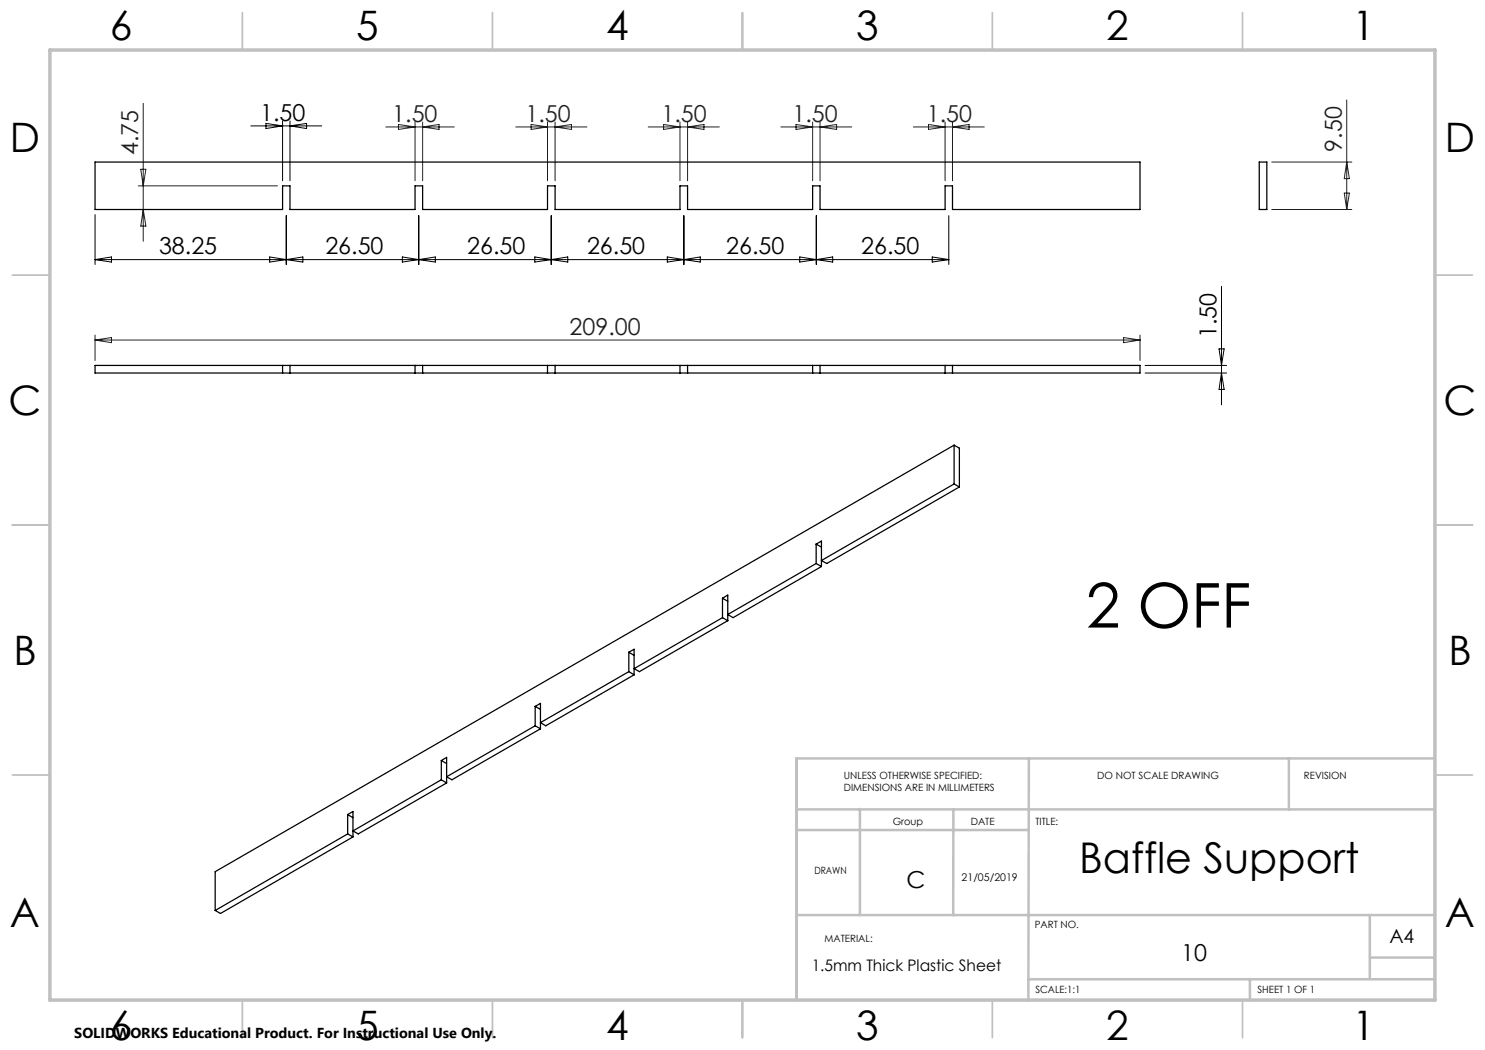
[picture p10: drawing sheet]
<svg xmlns="http://www.w3.org/2000/svg" width="297mm" height="210mm" viewBox="0 0 297 210" stroke-linecap="round" stroke-linejoin="round" font-family="sans-serif">
<g fill="none" stroke="#c0c0c0" stroke-width=".35">
<path d="M48.5 2.5v7.5M98.5 2.5v7.5M148.5 2.5v7.5M198.5 2.5v7.5M248.5 2.5v7.5M2.5 55h7.5M287 55h7.5M2.5 105h7.5M287 105h7.5M2.5 155h7.5M287 155h7.5M48.5 200v7.5"/>
<path d="M98.5 200v7.5M148.5 200v7.5M198.5 200v7.5M248.5 200v7.5"/>
</g>
<path d="M205.8 151.7l-.1 48.4M257.8 151.7v10.2M287 151.7h-127.7v48.3M159.3 161.9h127.7M159.3 166h46.5M172 161.8v21.2M190.7 161.9l-.1 21.1M159.3 183h127.7M205.7 195.9h81.2M250 195.8v4.2M274 183v12.8M274 191.5h13" fill="none" stroke="#c0c0c0" stroke-width=".5"/>
<path d="M10 10h277v190h-277z" fill="none" stroke="#c0c0c0" stroke-width=".7"/>
<g fill="none" stroke="#000" stroke-width=".2">
<path d="M50.2 25.2h14.1M53.2 24.7l3.3 .5-3.3 .5zM56.5 24.2v12M58 24.2v12M58 25.2l3.3-.5v1zM19 51.9h170.8M19 42.9v10M19 51.9l3.3-.5v1zM53.9 51.4l3.4 .5-3.4 .5zM57.3 43.1v9.8M57.3 51.9l3.3-.5v1zM80.5 51.4l3.2 .5-3.2 .5z"/>
<path d="M83.7 43.1v9.8M83.7 51.9l3.4-.5v1zM107 51.4l3.2 .5-3.2 .5zM110.2 43.1v9.8M110.2 51.9l3.4-.5v1zM133.5 51.4l3.3 .5-3.3 .5zM136.8 43.1v9.8M136.8 51.9l3.3-.5v1zM159.9 51.4l3.4 .5-3.4 .5zM163.3 43.1v9.8M163.3 51.9l3.2-.5v1zM186.4 51.4l3.4 .5-3.4 .5z"/>
<path d="M189.8 43.1v9.8M244.3 57.3v23.7M229 74.6h16.3M229 73.1h16.3M243.8 69.8h1l-.5 3.3zM244.3 74.6l.5 3.3h-1z"/>
</g>
<g fill="none" stroke="#202020" stroke-width=".2">
<path d="M269.3 20v21.9M27.7 37.2h27.8M28.2 33.9h1l-.6 3.3zM28.6 20.7v27.6M77.2 25.4h13.7M79.7 24.9l3.3 .5-3.3 .5zM83 24.4v11.8M84.5 24.4v11.8M84.5 25.4l3.3-.5v1zM103.2 25.4h14.2M106.2 24.9l3.3 .5-3.3 .5zM109.5 24.4v11.8"/>
<path d="M111 24.4v11.8M111 25.4l3.3-.5v1zM129.6 25.4h14.3M132.7 24.9l3.3 .5-3.3 .5zM136 24.4v11.8M137.5 24.4v11.8M137.5 25.4l3.3-.5v1zM156.2 25.4h14.2M159.2 24.9l3.3 .5-3.3 .5zM162.5 24.4v11.8M164 24.4v11.8M164 25.4l3.3-.5v1z"/>
<path d="M182.7 25.4h14.1M185.7 24.9l3.3 .5-3.3 .5zM189 24.4v11.8M190.5 24.4v11.8M190.5 25.4l3.3-.5v1zM254.4 32.4h16M268.9 38.6h1l-.6 3.3zM269.3 32.4l.6 3.3h-1zM28.6 41.9l.6 3.3h-1zM254.4 41.9h16M19 67v5.1M19 68h209"/>
<path d="M19 68l3.3-.5v1zM224.7 67.5l3.3 .5-3.3 .5zM228 67v5.1"/>
</g>
<g fill="none" stroke="#000" stroke-width=".25">
<path d="M19 32.4h209v9.5h-37.5v-4.7h-1.5v4.7h-25v-4.7h-1.5v4.7h-25v-4.7h-1.5v4.7h-25v-4.7h-1.5v4.7h-25v-4.7h-1.5v4.7h-25v-4.7h-1.5v4.7h-37.5zM251.8 32.4h1.6v9.5h-1.6zM19 73.1h209v1.5h-209zM56.5 73.1v1.5M58 73.1v1.5M83 73.1v1.5M84.5 73.1v1.5M109.5 73.1v1.5M111 73.1v1.5M136 73.1v1.5M137.5 73.1v1.5M162.5 73.1v1.5"/>
<path d="M164 73.1v1.5M189 73.1v1.5M190.5 73.1v1.5M190.8 89l-147.8 85.3v7.8M190.8 89v7.8M190.8 96.8l-26.5 15.3 1 .6 26.6-15.3M190.8 96.8l1.1 .6M190.8 89l1.1 .6v7.8M144.5 119.7l1.1-.7v5.1M144.5 119.7v3.8M144.5 119.7l1.1 .6M163.2 112.7l-17.6 10.2 1 .6 17.7-10.2"/>
<path d="M163.2 108.8l1.1-.6v5.1M163.2 108.8v3.9M163.2 108.8l1.1 .6M163.2 112.7l1.1 .6M125.8 130.4l1-.6v5.2M125.8 130.4v3.9M125.8 134.3l-17.7 10.2 1 .7 17.7-10.2M125.8 130.4l1 .7M125.8 134.3l1 .7M144.5 123.5l-17.7 10.2 1.1 .6 17.7-10.2M144.5 123.5l1.1 .6M88.3 152.1l1-.6v5.1"/>
<path d="M88.3 152.1v3.9M88.3 156l-17.7 10.2 1 .6 17.7-10.2M88.3 152.1l1 .6M88.3 156l1 .6M107 141.3l1.1-.6v5.1M107 141.3v3.9M107 145.2l-17.7 10.2 1.1 .6 17.7-10.2M107 141.3l1.1 .6M107 145.2l1.1 .6M69.5 162.9l1.1-.6v5.1M69.5 162.9v3.9M69.5 166.8l-26.5 15.3"/>
<path d="M69.5 166.8l1.1 .6M69.5 162.9l1.1 .6M70.6 167.4l-26.5 15.3-1.1-.6"/>
</g>
<text font-size="12.3" x="217.2" y="125.5">2 OFF</text>
<text font-size="8.5" x="215.8" y="174.7">Baffle Support</text>
<g font-size="8.1">
<text x="22" y="8">6</text>
<text x="71.2" y="8">5</text>
<text x="121.2" y="8">4</text>
<text x="171.3" y="8">3</text>
<text x="221.3" y="8">2</text>
<text x="270.5" y="8">1</text>
<text x="2" y="30.5">D</text>
<text x="289" y="30.5">D</text>
<text x="1.7" y="83">C</text>
<text x="288.7" y="83">C</text>
<text x="2.7" y="133">B</text>
<text x="289.7" y="133">B</text>
<text x="2" y="185.5">A</text>
<text x="289" y="185.5">A</text>
<text x="22" y="208">6</text>
<text x="71.2" y="208">5</text>
<text x="121.2" y="208">4</text>
<text x="171.3" y="208">3</text>
<text x="221.3" y="208">2</text>
<text x="270.5" y="208">1</text>
</g>
<g font-size="4.7">
<text x="52" y="24.2">1.50</text>
<text x="31.8" y="50.9">38.25</text>
<text x="65.1" y="50.9">26.50</text>
<text x="93.4" y="50.9">26.50</text>
<text x="117.4" y="50.9">26.50</text>
<text x="145.2" y="50.9">26.50</text>
<text x="172.2" y="50.9">26.50</text>
<text x="243.3" y="67.6" transform="rotate(-90 243.3 67.6)">1.50</text>
<text x="181.3" y="177.6">C</text>
<text x="236.2" y="192.3">10</text>
</g>
<g font-size="4.7" fill="#202020">
<text x="78.5" y="24.4">1.50</text>
<text x="105.1" y="24.4">1.50</text>
<text x="132.3" y="24.4">1.50</text>
<text x="158.5" y="24.4">1.50</text>
<text x="185.4" y="24.4">1.50</text>
<text x="27.7" y="31" transform="rotate(-90 27.7 31)">4.75</text>
<text x="268.4" y="30.3" transform="rotate(-90 268.4 30.3)">9.50</text>
<text x="113.9" y="67">209.00</text>
</g>
<text font-size="3.9" x="277.9" y="188.5">A4</text>
<text font-size="3.2" x="162.3" y="194.3">1.5mm Thick Plastic Sheet</text>
<text font-size="2.9" x="14.9" y="207.6">SOLIDWORKS Educational Product. For Instructional Use Only.</text>
<text font-size="2.1" x="192.3" y="176.1">21/05/2019</text>
<g font-size="2">
<text x="168.8" y="155.8">UNLESS OTHERWISE SPECIFIED:</text>
<text x="219.5" y="155.8">DO NOT SCALE DRAWING</text>
<text x="260.8" y="155.8">REVISION</text>
<text x="168.8" y="158.3">DIMENSIONS ARE IN MILLIMETERS</text>
<text x="178.5" y="164.9">Group</text>
<text x="194.2" y="164.9">DATE</text>
<text x="207.1" y="164.9">TITLE:</text>
<text x="162.9" y="174.7">DRAWN</text>
<text x="207" y="185.5">PART NO.</text>
<text x="164.9" y="188.5">MATERIAL:</text>
<text x="207.1" y="198.6">SCALE:1:1</text>
<text x="251.5" y="198.6">SHEET 1 OF 1</text>
</g>
</svg>
